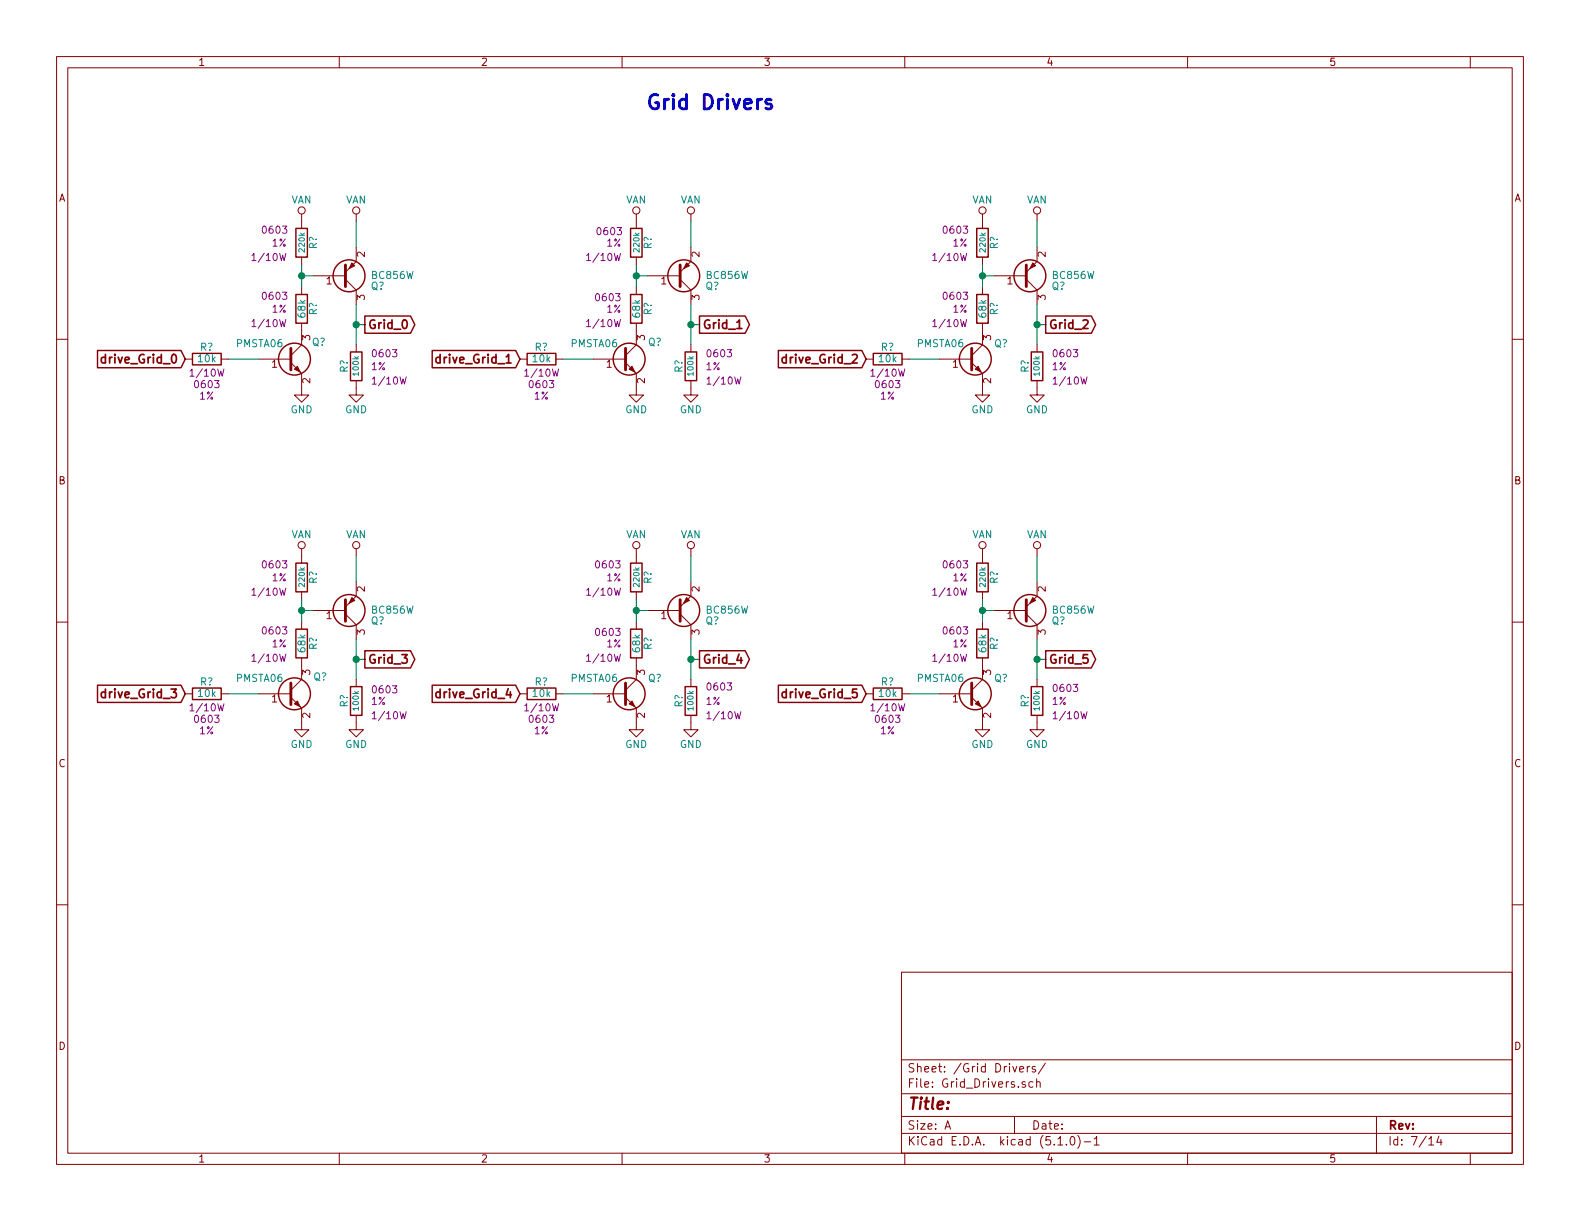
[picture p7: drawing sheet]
EESchema Schematic File Version 4
LIBS:VFD_Clock-cache
EELAYER 29 0
EELAYER END
$Descr A 11000 8500
encoding utf-8
Sheet 7 14
Title ""
Date ""
Rev ""
Comp ""
Comment1 ""
Comment2 ""
Comment3 ""
Comment4 ""
$EndDescr
$Comp
L Transistor_BJT:BC856W Q?
U 1 1
P 2380 1920
F 0 "Q?" H 2580 1995 50  0000 L CNN
F 1 "BC856W" H 2580 1920 50  0000 L CNN
F 2 "TO_SOT_Packages_SMD:SOT-323" H 2580 1845 50  0001 L CIN
F 3 "" H 2380 1920 50  0001 L CNN
F 4 "1727-4865-1-ND" H 0   0   50  0001 C CNN "Digi-Key PN"
	1    2380 1920
	1    0    0    1   
$EndComp
Wire Wire Line
	2100 1840 2100 1920
Wire Wire Line
	2100 1920 2180 1920
Connection ~ 2100 1920
$Comp
L Custom_Library:VAN #PWR?
U 1 1
P 2480 1540
F 0 "#PWR?" H 2480 1390 50  0001 C CNN
F 1 "VAN" H 2480 1690 50  0000 C CNN
F 2 "" H 2480 1540 50  0001 C CNN
F 3 "" H 2480 1540 50  0001 C CNN
	1    2480 1540
	1    0    0    -1  
$EndComp
$Comp
L Custom_Library:VAN #PWR?
U 1 1
P 2100 1540
F 0 "#PWR?" H 2100 1390 50  0001 C CNN
F 1 "VAN" H 2100 1690 50  0000 C CNN
F 2 "" H 2100 1540 50  0001 C CNN
F 3 "" H 2100 1540 50  0001 C CNN
	1    2100 1540
	1    0    0    -1  
$EndComp
Wire Wire Line
	2480 1540 2480 1720
$Comp
L Transistor_BJT:BC847W Q?
U 1 1
P 2000 2500
F 0 "Q?" H 2170 2620 50  0000 L CNN
F 1 "PMSTA06" H 1640 2610 50  0000 L CNN
F 2 "TO_SOT_Packages_SMD:SOT-323" H 2200 2425 50  0001 L CIN
F 3 "" H 2000 2500 50  0001 L CNN
F 4 "1727-6293-1-ND" H 0   0   50  0001 C CNN "Digi-Key PN"
	1    2000 2500
	1    0    0    -1  
$EndComp
Wire Wire Line
	2480 2400 2480 2260
$Comp
L power:GND #PWR?
U 1 1
P 2100 2700
F 0 "#PWR?" H 2100 2450 50  0001 C CNN
F 1 "GND" H 2100 2550 50  0000 C CNN
F 2 "" H 2100 2700 50  0001 C CNN
F 3 "" H 2100 2700 50  0001 C CNN
	1    2100 2700
	1    0    0    -1  
$EndComp
$Comp
L power:GND #PWR?
U 1 1
P 2480 2700
F 0 "#PWR?" H 2480 2450 50  0001 C CNN
F 1 "GND" H 2480 2550 50  0000 C CNN
F 2 "" H 2480 2700 50  0001 C CNN
F 3 "" H 2480 2700 50  0001 C CNN
	1    2480 2700
	1    0    0    -1  
$EndComp
Wire Wire Line
	1800 2500 1590 2500
Text GLabel 1290 2500 0    60   Input ~ 12
drive_Grid_0
Text GLabel 3620 2500 0    60   Input ~ 12
drive_Grid_1
Text GLabel 6030 2500 0    60   Input ~ 12
drive_Grid_2
Text GLabel 1290 4830 0    60   Input ~ 12
drive_Grid_3
Text GLabel 3620 4830 0    60   Input ~ 12
drive_Grid_4
Text GLabel 6030 4830 0    60   Input ~ 12
drive_Grid_5
Wire Wire Line
	2540 2260 2480 2260
Connection ~ 2480 2260
$Comp
L Transistor_BJT:BC856W Q?
U 1 1
P 4710 1920
F 0 "Q?" H 4910 1995 50  0000 L CNN
F 1 "BC856W" H 4910 1920 50  0000 L CNN
F 2 "TO_SOT_Packages_SMD:SOT-323" H 4910 1845 50  0001 L CIN
F 3 "" H 4710 1920 50  0001 L CNN
F 4 "1727-4865-1-ND" H 0   0   50  0001 C CNN "Digi-Key PN"
	1    4710 1920
	1    0    0    1   
$EndComp
Wire Wire Line
	4430 1840 4430 1920
Wire Wire Line
	4430 1920 4510 1920
Connection ~ 4430 1920
$Comp
L Custom_Library:VAN #PWR?
U 1 1
P 4810 1540
F 0 "#PWR?" H 4810 1390 50  0001 C CNN
F 1 "VAN" H 4810 1690 50  0000 C CNN
F 2 "" H 4810 1540 50  0001 C CNN
F 3 "" H 4810 1540 50  0001 C CNN
	1    4810 1540
	1    0    0    -1  
$EndComp
$Comp
L Custom_Library:VAN #PWR?
U 1 1
P 4430 1540
F 0 "#PWR?" H 4430 1390 50  0001 C CNN
F 1 "VAN" H 4430 1690 50  0000 C CNN
F 2 "" H 4430 1540 50  0001 C CNN
F 3 "" H 4430 1540 50  0001 C CNN
	1    4430 1540
	1    0    0    -1  
$EndComp
Wire Wire Line
	4810 1540 4810 1720
$Comp
L Transistor_BJT:BC847W Q?
U 1 1
P 4330 2500
F 0 "Q?" H 4510 2620 50  0000 L CNN
F 1 "PMSTA06" H 3970 2610 50  0000 L CNN
F 2 "TO_SOT_Packages_SMD:SOT-323" H 4530 2425 50  0001 L CIN
F 3 "" H 4330 2500 50  0001 L CNN
F 4 "1727-6293-1-ND" H 0   0   50  0001 C CNN "Digi-Key PN"
	1    4330 2500
	1    0    0    -1  
$EndComp
Wire Wire Line
	4810 2400 4810 2260
$Comp
L power:GND #PWR?
U 1 1
P 4430 2700
F 0 "#PWR?" H 4430 2450 50  0001 C CNN
F 1 "GND" H 4430 2550 50  0000 C CNN
F 2 "" H 4430 2700 50  0001 C CNN
F 3 "" H 4430 2700 50  0001 C CNN
	1    4430 2700
	1    0    0    -1  
$EndComp
$Comp
L power:GND #PWR?
U 1 1
P 4810 2700
F 0 "#PWR?" H 4810 2450 50  0001 C CNN
F 1 "GND" H 4810 2550 50  0000 C CNN
F 2 "" H 4810 2700 50  0001 C CNN
F 3 "" H 4810 2700 50  0001 C CNN
	1    4810 2700
	1    0    0    -1  
$EndComp
Wire Wire Line
	4130 2500 3920 2500
Wire Wire Line
	4870 2260 4810 2260
Connection ~ 4810 2260
$Comp
L Transistor_BJT:BC856W Q?
U 1 1
P 7120 1920
F 0 "Q?" H 7320 1995 50  0000 L CNN
F 1 "BC856W" H 7320 1920 50  0000 L CNN
F 2 "TO_SOT_Packages_SMD:SOT-323" H 7320 1845 50  0001 L CIN
F 3 "" H 7120 1920 50  0001 L CNN
F 4 "1727-4865-1-ND" H 0   0   50  0001 C CNN "Digi-Key PN"
	1    7120 1920
	1    0    0    1   
$EndComp
Wire Wire Line
	6840 1840 6840 1920
Wire Wire Line
	6840 1920 6920 1920
Connection ~ 6840 1920
$Comp
L Custom_Library:VAN #PWR?
U 1 1
P 7220 1540
F 0 "#PWR?" H 7220 1390 50  0001 C CNN
F 1 "VAN" H 7220 1690 50  0000 C CNN
F 2 "" H 7220 1540 50  0001 C CNN
F 3 "" H 7220 1540 50  0001 C CNN
	1    7220 1540
	1    0    0    -1  
$EndComp
$Comp
L Custom_Library:VAN #PWR?
U 1 1
P 6840 1540
F 0 "#PWR?" H 6840 1390 50  0001 C CNN
F 1 "VAN" H 6840 1690 50  0000 C CNN
F 2 "" H 6840 1540 50  0001 C CNN
F 3 "" H 6840 1540 50  0001 C CNN
	1    6840 1540
	1    0    0    -1  
$EndComp
Wire Wire Line
	7220 1540 7220 1720
$Comp
L Transistor_BJT:BC847W Q?
U 1 1
P 6740 2500
F 0 "Q?" H 6920 2610 50  0000 L CNN
F 1 "PMSTA06" H 6380 2610 50  0000 L CNN
F 2 "TO_SOT_Packages_SMD:SOT-323" H 6940 2425 50  0001 L CIN
F 3 "" H 6740 2500 50  0001 L CNN
F 4 "1727-6293-1-ND" H 0   0   50  0001 C CNN "Digi-Key PN"
	1    6740 2500
	1    0    0    -1  
$EndComp
Wire Wire Line
	7220 2400 7220 2260
$Comp
L power:GND #PWR?
U 1 1
P 6840 2700
F 0 "#PWR?" H 6840 2450 50  0001 C CNN
F 1 "GND" H 6840 2550 50  0000 C CNN
F 2 "" H 6840 2700 50  0001 C CNN
F 3 "" H 6840 2700 50  0001 C CNN
	1    6840 2700
	1    0    0    -1  
$EndComp
$Comp
L power:GND #PWR?
U 1 1
P 7220 2700
F 0 "#PWR?" H 7220 2450 50  0001 C CNN
F 1 "GND" H 7220 2550 50  0000 C CNN
F 2 "" H 7220 2700 50  0001 C CNN
F 3 "" H 7220 2700 50  0001 C CNN
	1    7220 2700
	1    0    0    -1  
$EndComp
Wire Wire Line
	6540 2500 6330 2500
Wire Wire Line
	7280 2260 7220 2260
Connection ~ 7220 2260
$Comp
L Transistor_BJT:BC856W Q?
U 1 1
P 2380 4250
F 0 "Q?" H 2580 4325 50  0000 L CNN
F 1 "BC856W" H 2580 4250 50  0000 L CNN
F 2 "TO_SOT_Packages_SMD:SOT-323" H 2580 4175 50  0001 L CIN
F 3 "" H 2380 4250 50  0001 L CNN
F 4 "1727-4865-1-ND" H 0   0   50  0001 C CNN "Digi-Key PN"
	1    2380 4250
	1    0    0    1   
$EndComp
Wire Wire Line
	2100 4170 2100 4250
Wire Wire Line
	2100 4250 2180 4250
Connection ~ 2100 4250
$Comp
L Custom_Library:VAN #PWR?
U 1 1
P 2480 3870
F 0 "#PWR?" H 2480 3720 50  0001 C CNN
F 1 "VAN" H 2480 4020 50  0000 C CNN
F 2 "" H 2480 3870 50  0001 C CNN
F 3 "" H 2480 3870 50  0001 C CNN
	1    2480 3870
	1    0    0    -1  
$EndComp
$Comp
L Custom_Library:VAN #PWR?
U 1 1
P 2100 3870
F 0 "#PWR?" H 2100 3720 50  0001 C CNN
F 1 "VAN" H 2100 4020 50  0000 C CNN
F 2 "" H 2100 3870 50  0001 C CNN
F 3 "" H 2100 3870 50  0001 C CNN
	1    2100 3870
	1    0    0    -1  
$EndComp
Wire Wire Line
	2480 3870 2480 4050
$Comp
L Transistor_BJT:BC847W Q?
U 1 1
P 2000 4830
F 0 "Q?" H 2180 4950 50  0000 L CNN
F 1 "PMSTA06" H 1640 4940 50  0000 L CNN
F 2 "TO_SOT_Packages_SMD:SOT-323" H 2200 4755 50  0001 L CIN
F 3 "" H 2000 4830 50  0001 L CNN
F 4 "1727-6293-1-ND" H 0   0   50  0001 C CNN "Digi-Key PN"
	1    2000 4830
	1    0    0    -1  
$EndComp
Wire Wire Line
	2480 4730 2480 4590
$Comp
L power:GND #PWR?
U 1 1
P 2100 5030
F 0 "#PWR?" H 2100 4780 50  0001 C CNN
F 1 "GND" H 2100 4880 50  0000 C CNN
F 2 "" H 2100 5030 50  0001 C CNN
F 3 "" H 2100 5030 50  0001 C CNN
	1    2100 5030
	1    0    0    -1  
$EndComp
$Comp
L power:GND #PWR?
U 1 1
P 2480 5030
F 0 "#PWR?" H 2480 4780 50  0001 C CNN
F 1 "GND" H 2480 4880 50  0000 C CNN
F 2 "" H 2480 5030 50  0001 C CNN
F 3 "" H 2480 5030 50  0001 C CNN
	1    2480 5030
	1    0    0    -1  
$EndComp
Wire Wire Line
	1800 4830 1590 4830
Wire Wire Line
	2540 4590 2480 4590
Connection ~ 2480 4590
$Comp
L Transistor_BJT:BC856W Q?
U 1 1
P 4710 4250
F 0 "Q?" H 4910 4325 50  0000 L CNN
F 1 "BC856W" H 4910 4250 50  0000 L CNN
F 2 "TO_SOT_Packages_SMD:SOT-323" H 4910 4175 50  0001 L CIN
F 3 "" H 4710 4250 50  0001 L CNN
F 4 "1727-4865-1-ND" H 0   0   50  0001 C CNN "Digi-Key PN"
	1    4710 4250
	1    0    0    1   
$EndComp
Wire Wire Line
	4430 4170 4430 4250
Wire Wire Line
	4430 4250 4510 4250
Connection ~ 4430 4250
$Comp
L Custom_Library:VAN #PWR?
U 1 1
P 4810 3870
F 0 "#PWR?" H 4810 3720 50  0001 C CNN
F 1 "VAN" H 4810 4020 50  0000 C CNN
F 2 "" H 4810 3870 50  0001 C CNN
F 3 "" H 4810 3870 50  0001 C CNN
	1    4810 3870
	1    0    0    -1  
$EndComp
$Comp
L Custom_Library:VAN #PWR?
U 1 1
P 4430 3870
F 0 "#PWR?" H 4430 3720 50  0001 C CNN
F 1 "VAN" H 4430 4020 50  0000 C CNN
F 2 "" H 4430 3870 50  0001 C CNN
F 3 "" H 4430 3870 50  0001 C CNN
	1    4430 3870
	1    0    0    -1  
$EndComp
Wire Wire Line
	4810 3870 4810 4050
$Comp
L Transistor_BJT:BC847W Q?
U 1 1
P 4330 4830
F 0 "Q?" H 4510 4940 50  0000 L CNN
F 1 "PMSTA06" H 3970 4940 50  0000 L CNN
F 2 "TO_SOT_Packages_SMD:SOT-323" H 4530 4755 50  0001 L CIN
F 3 "" H 4330 4830 50  0001 L CNN
F 4 "1727-6293-1-ND" H 0   0   50  0001 C CNN "Digi-Key PN"
	1    4330 4830
	1    0    0    -1  
$EndComp
Wire Wire Line
	4810 4730 4810 4590
$Comp
L power:GND #PWR?
U 1 1
P 4430 5030
F 0 "#PWR?" H 4430 4780 50  0001 C CNN
F 1 "GND" H 4430 4880 50  0000 C CNN
F 2 "" H 4430 5030 50  0001 C CNN
F 3 "" H 4430 5030 50  0001 C CNN
	1    4430 5030
	1    0    0    -1  
$EndComp
$Comp
L power:GND #PWR?
U 1 1
P 4810 5030
F 0 "#PWR?" H 4810 4780 50  0001 C CNN
F 1 "GND" H 4810 4880 50  0000 C CNN
F 2 "" H 4810 5030 50  0001 C CNN
F 3 "" H 4810 5030 50  0001 C CNN
	1    4810 5030
	1    0    0    -1  
$EndComp
Wire Wire Line
	4130 4830 3920 4830
Wire Wire Line
	4870 4590 4810 4590
Connection ~ 4810 4590
$Comp
L Transistor_BJT:BC856W Q?
U 1 1
P 7120 4250
F 0 "Q?" H 7320 4325 50  0000 L CNN
F 1 "BC856W" H 7320 4250 50  0000 L CNN
F 2 "TO_SOT_Packages_SMD:SOT-323" H 7320 4175 50  0001 L CIN
F 3 "" H 7120 4250 50  0001 L CNN
F 4 "1727-4865-1-ND" H 0   0   50  0001 C CNN "Digi-Key PN"
	1    7120 4250
	1    0    0    1   
$EndComp
Wire Wire Line
	6840 4170 6840 4250
Wire Wire Line
	6840 4250 6920 4250
Connection ~ 6840 4250
$Comp
L Custom_Library:VAN #PWR?
U 1 1
P 7220 3870
F 0 "#PWR?" H 7220 3720 50  0001 C CNN
F 1 "VAN" H 7220 4020 50  0000 C CNN
F 2 "" H 7220 3870 50  0001 C CNN
F 3 "" H 7220 3870 50  0001 C CNN
	1    7220 3870
	1    0    0    -1  
$EndComp
$Comp
L Custom_Library:VAN #PWR?
U 1 1
P 6840 3870
F 0 "#PWR?" H 6840 3720 50  0001 C CNN
F 1 "VAN" H 6840 4020 50  0000 C CNN
F 2 "" H 6840 3870 50  0001 C CNN
F 3 "" H 6840 3870 50  0001 C CNN
	1    6840 3870
	1    0    0    -1  
$EndComp
Wire Wire Line
	7220 3870 7220 4050
$Comp
L Transistor_BJT:BC847W Q?
U 1 1
P 6740 4830
F 0 "Q?" H 6920 4940 50  0000 L CNN
F 1 "PMSTA06" H 6380 4940 50  0000 L CNN
F 2 "TO_SOT_Packages_SMD:SOT-323" H 6940 4755 50  0001 L CIN
F 3 "" H 6740 4830 50  0001 L CNN
F 4 "1727-6293-1-ND" H 0   0   50  0001 C CNN "Digi-Key PN"
	1    6740 4830
	1    0    0    -1  
$EndComp
Wire Wire Line
	7220 4730 7220 4590
$Comp
L power:GND #PWR?
U 1 1
P 6840 5030
F 0 "#PWR?" H 6840 4780 50  0001 C CNN
F 1 "GND" H 6840 4880 50  0000 C CNN
F 2 "" H 6840 5030 50  0001 C CNN
F 3 "" H 6840 5030 50  0001 C CNN
	1    6840 5030
	1    0    0    -1  
$EndComp
$Comp
L power:GND #PWR?
U 1 1
P 7220 5030
F 0 "#PWR?" H 7220 4780 50  0001 C CNN
F 1 "GND" H 7220 4880 50  0000 C CNN
F 2 "" H 7220 5030 50  0001 C CNN
F 3 "" H 7220 5030 50  0001 C CNN
	1    7220 5030
	1    0    0    -1  
$EndComp
Wire Wire Line
	6540 4830 6330 4830
Wire Wire Line
	7280 4590 7220 4590
Connection ~ 7220 4590
Text GLabel 2540 2260 2    60   Output ~ 12
Grid_0
Text GLabel 4870 2260 2    60   Output ~ 12
Grid_1
Text GLabel 7280 2260 2    60   Output ~ 12
Grid_2
Text GLabel 2540 4590 2    60   Output ~ 12
Grid_3
Text GLabel 4870 4590 2    60   Output ~ 12
Grid_4
Text GLabel 7280 4590 2    60   Output ~ 12
Grid_5
$Comp
L Device:R R?
U 1 1
P 1440 2500
F 0 "R?" V 1520 2500 50  0000 C CNN
F 1 "10k" V 1440 2500 50  0000 C CNN
F 2 "Resistors_SMD:R_0603" V 1370 2500 50  0001 C CNN
F 3 "" V 1520 2500 50  0001 C CNN
F 4 "1%" V 1180 2500 50  0000 C CNN "Tolerance"
F 5 "1/10W" V 1340 2500 50  0000 C CNN "Wattage"
F 6 "0603" V 1260 2500 50  0000 C CNN "display_footprint"
F 7 "P10.0KHCT-ND" H 0   0   50  0001 C CNN "Digi-Key PN"
	1    1440 2500
	0    -1   -1   0   
$EndComp
$Comp
L Device:R R?
U 1 1
P 3770 2500
F 0 "R?" V 3850 2500 50  0000 C CNN
F 1 "10k" V 3770 2500 50  0000 C CNN
F 2 "Resistors_SMD:R_0603" V 3700 2500 50  0001 C CNN
F 3 "" V 3850 2500 50  0001 C CNN
F 4 "1%" V 3510 2500 50  0000 C CNN "Tolerance"
F 5 "1/10W" V 3670 2500 50  0000 C CNN "Wattage"
F 6 "0603" V 3590 2500 50  0000 C CNN "display_footprint"
F 7 "P10.0KHCT-ND" H 0   0   50  0001 C CNN "Digi-Key PN"
	1    3770 2500
	0    -1   -1   0   
$EndComp
$Comp
L Device:R R?
U 1 1
P 6180 2500
F 0 "R?" V 6260 2500 50  0000 C CNN
F 1 "10k" V 6180 2500 50  0000 C CNN
F 2 "Resistors_SMD:R_0603" V 6110 2500 50  0001 C CNN
F 3 "" V 6260 2500 50  0001 C CNN
F 4 "1%" V 5920 2500 50  0000 C CNN "Tolerance"
F 5 "1/10W" V 6080 2500 50  0000 C CNN "Wattage"
F 6 "0603" V 6000 2500 50  0000 C CNN "display_footprint"
F 7 "P10.0KHCT-ND" H 0   0   50  0001 C CNN "Digi-Key PN"
	1    6180 2500
	0    -1   -1   0   
$EndComp
$Comp
L Device:R R?
U 1 1
P 6180 4830
F 0 "R?" V 6260 4830 50  0000 C CNN
F 1 "10k" V 6180 4830 50  0000 C CNN
F 2 "Resistors_SMD:R_0603" V 6110 4830 50  0001 C CNN
F 3 "" V 6260 4830 50  0001 C CNN
F 4 "1%" V 5920 4830 50  0000 C CNN "Tolerance"
F 5 "1/10W" V 6080 4830 50  0000 C CNN "Wattage"
F 6 "0603" V 6000 4830 50  0000 C CNN "display_footprint"
F 7 "P10.0KHCT-ND" H 0   0   50  0001 C CNN "Digi-Key PN"
	1    6180 4830
	0    -1   -1   0   
$EndComp
$Comp
L Device:R R?
U 1 1
P 3770 4830
F 0 "R?" V 3850 4830 50  0000 C CNN
F 1 "10k" V 3770 4830 50  0000 C CNN
F 2 "Resistors_SMD:R_0603" V 3700 4830 50  0001 C CNN
F 3 "" V 3850 4830 50  0001 C CNN
F 4 "1%" V 3510 4830 50  0000 C CNN "Tolerance"
F 5 "1/10W" V 3670 4830 50  0000 C CNN "Wattage"
F 6 "0603" V 3590 4830 50  0000 C CNN "display_footprint"
F 7 "P10.0KHCT-ND" H 0   0   50  0001 C CNN "Digi-Key PN"
	1    3770 4830
	0    -1   -1   0   
$EndComp
$Comp
L Device:R R?
U 1 1
P 1440 4830
F 0 "R?" V 1520 4830 50  0000 C CNN
F 1 "10k" V 1440 4830 50  0000 C CNN
F 2 "Resistors_SMD:R_0603" V 1370 4830 50  0001 C CNN
F 3 "" V 1520 4830 50  0001 C CNN
F 4 "1%" V 1180 4830 50  0000 C CNN "Tolerance"
F 5 "1/10W" V 1340 4830 50  0000 C CNN "Wattage"
F 6 "0603" V 1260 4830 50  0000 C CNN "display_footprint"
F 7 "P10.0KHCT-ND" H 0   0   50  0001 C CNN "Digi-Key PN"
	1    1440 4830
	0    -1   -1   0   
$EndComp
$Comp
L Device:R R?
U 1 1
P 2100 1690
F 0 "R?" V 2180 1690 50  0000 C CNN
F 1 "220k" V 2100 1690 40  0000 C CNN
F 2 "Resistors_SMD:R_0603" V 2030 1690 50  0001 C CNN
F 3 "" V 2180 1690 50  0001 C CNN
F 4 "1%" H 2000 1690 50  0000 R CNN "Tolerance"
F 5 "1/10W" H 2000 1590 50  0000 R CNN "Wattage"
F 6 "0603" H 2010 1780 50  0000 R CNN "display_footprint"
F 7 "P220KHCT-ND" H 0   0   50  0001 C CNN "Digi-Key PN"
	1    2100 1690
	1    0    0    -1  
$EndComp
$Comp
L Device:R R?
U 1 1
P 4430 1690
F 0 "R?" V 4510 1690 50  0000 C CNN
F 1 "220k" V 4430 1690 40  0000 C CNN
F 2 "Resistors_SMD:R_0603" V 4360 1690 50  0001 C CNN
F 3 "" V 4510 1690 50  0001 C CNN
F 4 "1%" H 4330 1690 50  0000 R CNN "Tolerance"
F 5 "1/10W" H 4330 1590 50  0000 R CNN "Wattage"
F 6 "0603" H 4340 1770 50  0000 R CNN "display_footprint"
F 7 "P220KHCT-ND" H 0   0   50  0001 C CNN "Digi-Key PN"
	1    4430 1690
	1    0    0    -1  
$EndComp
$Comp
L Device:R R?
U 1 1
P 6840 1690
F 0 "R?" V 6920 1690 50  0000 C CNN
F 1 "220k" V 6840 1690 40  0000 C CNN
F 2 "Resistors_SMD:R_0603" V 6770 1690 50  0001 C CNN
F 3 "" V 6920 1690 50  0001 C CNN
F 4 "1%" H 6740 1690 50  0000 R CNN "Tolerance"
F 5 "1/10W" H 6740 1590 50  0000 R CNN "Wattage"
F 6 "0603" H 6750 1780 50  0000 R CNN "display_footprint"
F 7 "P220KHCT-ND" H 0   0   50  0001 C CNN "Digi-Key PN"
	1    6840 1690
	1    0    0    -1  
$EndComp
$Comp
L Device:R R?
U 1 1
P 6840 4020
F 0 "R?" V 6920 4020 50  0000 C CNN
F 1 "220k" V 6840 4020 40  0000 C CNN
F 2 "Resistors_SMD:R_0603" V 6770 4020 50  0001 C CNN
F 3 "" V 6920 4020 50  0001 C CNN
F 4 "1%" H 6740 4020 50  0000 R CNN "Tolerance"
F 5 "1/10W" H 6740 3920 50  0000 R CNN "Wattage"
F 6 "0603" H 6750 4110 50  0000 R CNN "display_footprint"
F 7 "P220KHCT-ND" H 0   0   50  0001 C CNN "Digi-Key PN"
	1    6840 4020
	1    0    0    -1  
$EndComp
$Comp
L Device:R R?
U 1 1
P 4430 4020
F 0 "R?" V 4510 4020 50  0000 C CNN
F 1 "220k" V 4430 4020 40  0000 C CNN
F 2 "Resistors_SMD:R_0603" V 4360 4020 50  0001 C CNN
F 3 "" V 4510 4020 50  0001 C CNN
F 4 "1%" H 4330 4020 50  0000 R CNN "Tolerance"
F 5 "1/10W" H 4330 3920 50  0000 R CNN "Wattage"
F 6 "0603" H 4330 4110 50  0000 R CNN "display_footprint"
F 7 "P220KHCT-ND" H 0   0   50  0001 C CNN "Digi-Key PN"
	1    4430 4020
	1    0    0    -1  
$EndComp
$Comp
L Device:R R?
U 1 1
P 2100 4020
F 0 "R?" V 2180 4020 50  0000 C CNN
F 1 "220k" V 2100 4020 40  0000 C CNN
F 2 "Resistors_SMD:R_0603" V 2030 4020 50  0001 C CNN
F 3 "" V 2180 4020 50  0001 C CNN
F 4 "1%" H 2000 4020 50  0000 R CNN "Tolerance"
F 5 "1/10W" H 2000 3920 50  0000 R CNN "Wattage"
F 6 "0603" H 2010 4110 50  0000 R CNN "display_footprint"
F 7 "P220KHCT-ND" H 0   0   50  0001 C CNN "Digi-Key PN"
	1    2100 4020
	1    0    0    -1  
$EndComp
$Comp
L Device:R R?
U 1 1
P 2100 2150
F 0 "R?" V 2180 2150 50  0000 C CNN
F 1 "68k" V 2100 2150 50  0000 C CNN
F 2 "Resistors_SMD:R_0603" V 2030 2150 50  0001 C CNN
F 3 "" V 2180 2150 50  0001 C CNN
F 4 "1%" H 2000 2150 50  0000 R CNN "Tolerance"
F 5 "1/10W" H 2000 2050 50  0000 R CNN "Wattage"
F 6 "0603" H 2010 2240 50  0000 R CNN "display_footprint"
F 7 "P68KDBCT-ND" H 0   0   50  0001 C CNN "Digi-Key PN"
	1    2100 2150
	1    0    0    -1  
$EndComp
$Comp
L Device:R R?
U 1 1
P 4430 2150
F 0 "R?" V 4510 2150 50  0000 C CNN
F 1 "68k" V 4430 2150 50  0000 C CNN
F 2 "Resistors_SMD:R_0603" V 4360 2150 50  0001 C CNN
F 3 "" V 4510 2150 50  0001 C CNN
F 4 "1%" H 4330 2150 50  0000 R CNN "Tolerance"
F 5 "1/10W" H 4330 2050 50  0000 R CNN "Wattage"
F 6 "0603" H 4330 2230 50  0000 R CNN "display_footprint"
F 7 "P68KDBCT-ND" H 0   0   50  0001 C CNN "Digi-Key PN"
	1    4430 2150
	1    0    0    -1  
$EndComp
$Comp
L Device:R R?
U 1 1
P 6840 2150
F 0 "R?" V 6920 2150 50  0000 C CNN
F 1 "68k" V 6840 2150 50  0000 C CNN
F 2 "Resistors_SMD:R_0603" V 6770 2150 50  0001 C CNN
F 3 "" V 6920 2150 50  0001 C CNN
F 4 "1%" H 6740 2150 50  0000 R CNN "Tolerance"
F 5 "1/10W" H 6740 2050 50  0000 R CNN "Wattage"
F 6 "0603" H 6750 2240 50  0000 R CNN "display_footprint"
F 7 "P68KDBCT-ND" H 0   0   50  0001 C CNN "Digi-Key PN"
	1    6840 2150
	1    0    0    -1  
$EndComp
$Comp
L Device:R R?
U 1 1
P 6840 4480
F 0 "R?" V 6920 4480 50  0000 C CNN
F 1 "68k" V 6840 4480 50  0000 C CNN
F 2 "Resistors_SMD:R_0603" V 6770 4480 50  0001 C CNN
F 3 "" V 6920 4480 50  0001 C CNN
F 4 "1%" H 6740 4480 50  0000 R CNN "Tolerance"
F 5 "1/10W" H 6740 4380 50  0000 R CNN "Wattage"
F 6 "0603" H 6750 4570 50  0000 R CNN "display_footprint"
F 7 "P68KDBCT-ND" H 0   0   50  0001 C CNN "Digi-Key PN"
	1    6840 4480
	1    0    0    -1  
$EndComp
$Comp
L Device:R R?
U 1 1
P 4430 4480
F 0 "R?" V 4510 4480 50  0000 C CNN
F 1 "68k" V 4430 4480 50  0000 C CNN
F 2 "Resistors_SMD:R_0603" V 4360 4480 50  0001 C CNN
F 3 "" V 4510 4480 50  0001 C CNN
F 4 "1%" H 4330 4480 50  0000 R CNN "Tolerance"
F 5 "1/10W" H 4330 4380 50  0000 R CNN "Wattage"
F 6 "0603" H 4330 4560 50  0000 R CNN "display_footprint"
F 7 "P68KDBCT-ND" H 0   0   50  0001 C CNN "Digi-Key PN"
	1    4430 4480
	1    0    0    -1  
$EndComp
$Comp
L Device:R R?
U 1 1
P 2100 4480
F 0 "R?" V 2180 4480 50  0000 C CNN
F 1 "68k" V 2100 4480 50  0000 C CNN
F 2 "Resistors_SMD:R_0603" V 2030 4480 50  0001 C CNN
F 3 "" V 2180 4480 50  0001 C CNN
F 4 "1%" H 2000 4480 50  0000 R CNN "Tolerance"
F 5 "1/10W" H 2000 4380 50  0000 R CNN "Wattage"
F 6 "0603" H 2010 4570 50  0000 R CNN "display_footprint"
F 7 "P68KDBCT-ND" H 0   0   50  0001 C CNN "Digi-Key PN"
	1    2100 4480
	1    0    0    -1  
$EndComp
$Comp
L Device:R R?
U 1 1
P 2480 2550
F 0 "R?" V 2560 2550 50  0000 C CNN
F 1 "100k" V 2480 2550 40  0000 C CNN
F 2 "Resistors_SMD:R_0603" V 2410 2550 50  0001 C CNN
F 3 "" V 2560 2550 50  0001 C CNN
F 4 "1%" H 2380 2550 50  0000 R CNN "Tolerance"
F 5 "1/10W" H 2380 2450 50  0000 R CNN "Wattage"
F 6 "0603" H 2380 2640 50  0000 R CNN "display_footprint"
F 7 "P16019CT-ND" H 0   0   50  0001 C CNN "Digi-Key PN"
	1    2480 2550
	-1   0    0    -1  
$EndComp
$Comp
L Device:R R?
U 1 1
P 4810 2550
F 0 "R?" V 4890 2550 50  0000 C CNN
F 1 "100k" V 4810 2550 40  0000 C CNN
F 2 "Resistors_SMD:R_0603" V 4740 2550 50  0001 C CNN
F 3 "" V 4890 2550 50  0001 C CNN
F 4 "1%" H 4710 2550 50  0000 R CNN "Tolerance"
F 5 "1/10W" H 4710 2450 50  0000 R CNN "Wattage"
F 6 "0603" H 4710 2640 50  0000 R CNN "display_footprint"
F 7 "P16019CT-ND" H 0   0   50  0001 C CNN "Digi-Key PN"
	1    4810 2550
	-1   0    0    -1  
$EndComp
$Comp
L Device:R R?
U 1 1
P 7220 2550
F 0 "R?" V 7300 2550 50  0000 C CNN
F 1 "100k" V 7220 2550 40  0000 C CNN
F 2 "Resistors_SMD:R_0603" V 7150 2550 50  0001 C CNN
F 3 "" V 7300 2550 50  0001 C CNN
F 4 "1%" H 7120 2550 50  0000 R CNN "Tolerance"
F 5 "1/10W" H 7120 2450 50  0000 R CNN "Wattage"
F 6 "0603" H 7120 2640 50  0000 R CNN "display_footprint"
F 7 "P16019CT-ND" H 0   0   50  0001 C CNN "Digi-Key PN"
	1    7220 2550
	-1   0    0    -1  
$EndComp
$Comp
L Device:R R?
U 1 1
P 7220 4880
F 0 "R?" V 7300 4880 50  0000 C CNN
F 1 "100k" V 7220 4880 40  0000 C CNN
F 2 "Resistors_SMD:R_0603" V 7150 4880 50  0001 C CNN
F 3 "" V 7300 4880 50  0001 C CNN
F 4 "1%" H 7120 4880 50  0000 R CNN "Tolerance"
F 5 "1/10W" H 7120 4780 50  0000 R CNN "Wattage"
F 6 "0603" H 7120 4970 50  0000 R CNN "display_footprint"
F 7 "P16019CT-ND" H 0   0   50  0001 C CNN "Digi-Key PN"
	1    7220 4880
	-1   0    0    -1  
$EndComp
$Comp
L Device:R R?
U 1 1
P 4810 4880
F 0 "R?" V 4890 4880 50  0000 C CNN
F 1 "100k" V 4810 4880 40  0000 C CNN
F 2 "Resistors_SMD:R_0603" V 4740 4880 50  0001 C CNN
F 3 "" V 4890 4880 50  0001 C CNN
F 4 "1%" H 4710 4880 50  0000 R CNN "Tolerance"
F 5 "1/10W" H 4710 4780 50  0000 R CNN "Wattage"
F 6 "0603" H 4710 4980 50  0000 R CNN "display_footprint"
F 7 "P16019CT-ND" H 0   0   50  0001 C CNN "Digi-Key PN"
	1    4810 4880
	-1   0    0    -1  
$EndComp
$Comp
L Device:R R?
U 1 1
P 2480 4880
F 0 "R?" V 2560 4880 50  0000 C CNN
F 1 "100k" V 2480 4880 40  0000 C CNN
F 2 "Resistors_SMD:R_0603" V 2410 4880 50  0001 C CNN
F 3 "" V 2560 4880 50  0001 C CNN
F 4 "1%" H 2380 4880 50  0000 R CNN "Tolerance"
F 5 "1/10W" H 2380 4780 50  0000 R CNN "Wattage"
F 6 "0603" H 2380 4960 50  0000 R CNN "display_footprint"
F 7 "P16019CT-ND" H 0   0   50  0001 C CNN "Digi-Key PN"
	1    2480 4880
	-1   0    0    -1  
$EndComp
Wire Wire Line
	2100 1920 2100 2000
Wire Wire Line
	2480 2260 2480 2120
Wire Wire Line
	4430 1920 4430 2000
Wire Wire Line
	4810 2260 4810 2120
Wire Wire Line
	6840 1920 6840 2000
Wire Wire Line
	7220 2260 7220 2120
Wire Wire Line
	2100 4250 2100 4330
Wire Wire Line
	2480 4590 2480 4450
Wire Wire Line
	4430 4250 4430 4330
Wire Wire Line
	4810 4590 4810 4450
Wire Wire Line
	6840 4250 6840 4330
Wire Wire Line
	7220 4590 7220 4450
Text Notes 4490 780  0    100  ~ 20
Grid Drivers
$EndSCHEMATC
